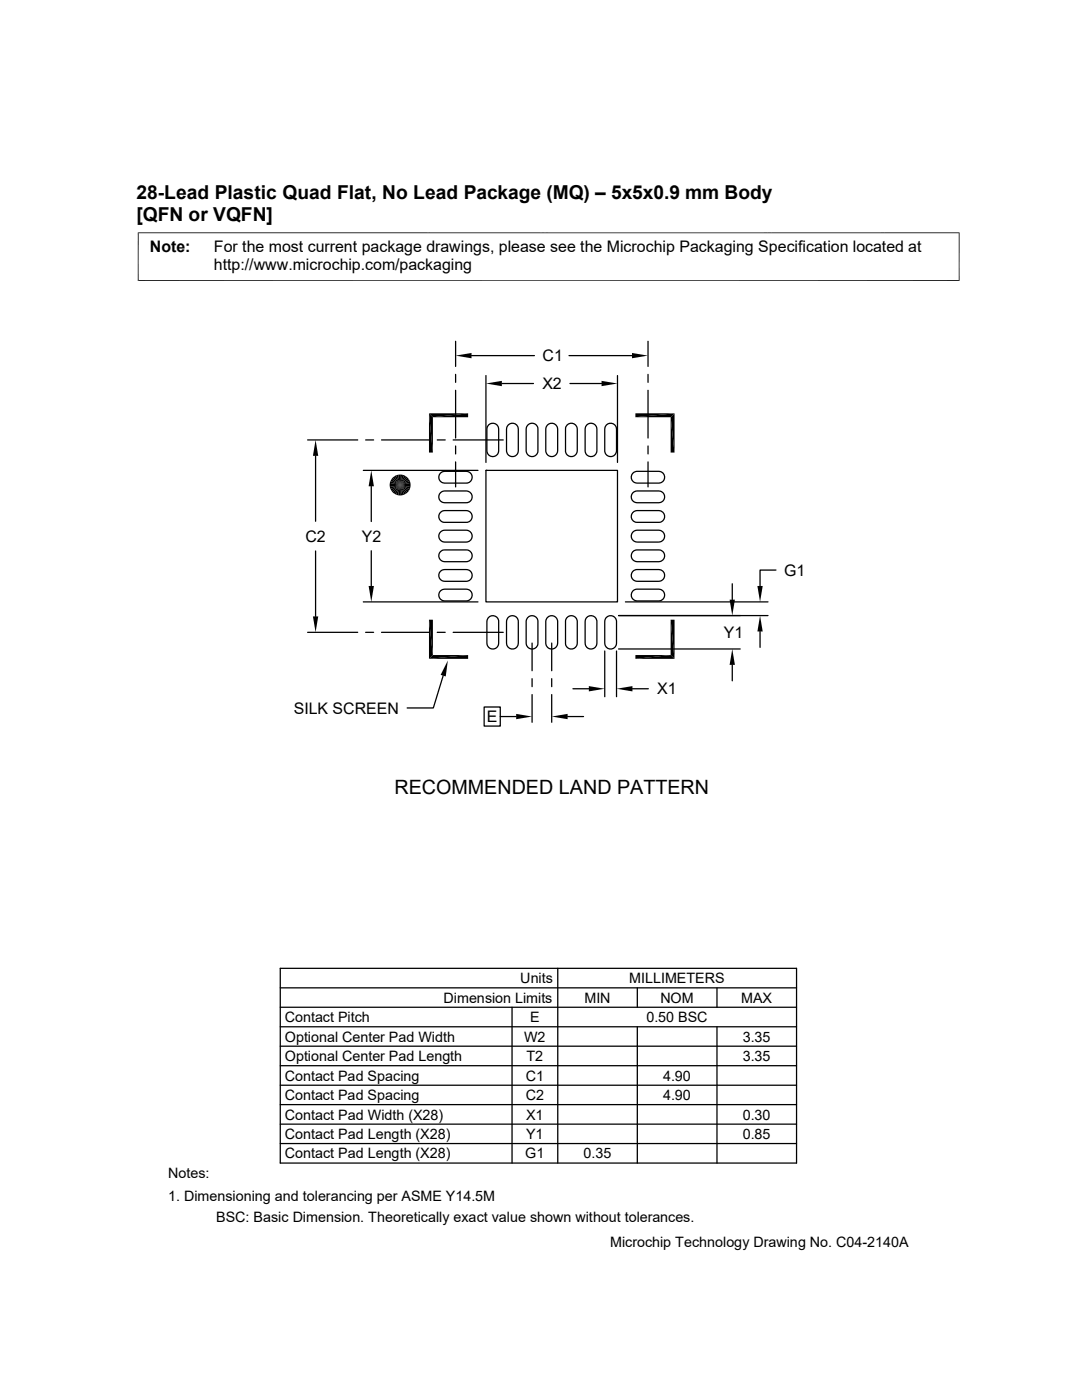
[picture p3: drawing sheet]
<svg xmlns="http://www.w3.org/2000/svg" width="216mm" height="279mm" viewBox="0 0 216 279" stroke-linecap="round" stroke-linejoin="round" font-family="sans-serif">
<g fill="none" stroke="#000" stroke-width=".25">
<path d="M90.9 68.1v5M90.9 74.7v1.6M90.9 77.9v9.5M94.1 71h12.5M97 75v17.3M100.1 76.5h6.3M113.5 71h12.6M113.7 76.5h6.3M123.2 75v17.3M129.3 68.1v5M129.3 74.7v1.6M129.3 77.9v9.5"/>
<path d="M61.4 87.8h10M63 91v13M72.5 93.9h22.9M73 87.8h1.5M74.1 97v7.1M76.1 87.8h9.6M87.2 87.8h1.6M88 94.3l.7-.2h4.3a1.17 1.17 0 0 1 1.2 1.1 1.17 1.17 0 0 1-1.2 1.2h-4.3a1.17 1.17 0 0 1-1.1-.8 1.17 1.17 0 0 1 .4-1.3zM88 98.2l.7-.2h4.3a1.17 1.17 0 0 1 1.2 1.2 1.17 1.17 0 0 1-1.2 1.1h-4.3a1.17 1.17 0 0 1-1.1-.8 1.17 1.17 0 0 1 .4-1.3zM90.4 87.8h10M90.9 89v1.6M90.9 92.2v5"/>
<path d="M97 93.9h26.2v26.2h-26.2zM97 93.9h.1M97.4 84.9a1.17 1.17 0 0 1 1.3-.4 1.17 1.17 0 0 1 .8 1.1v4.4a1.17 1.17 0 0 1-1.2 1.1 1.17 1.17 0 0 1-1.1-1.1v-4.4zM101.3 84.9a1.17 1.17 0 0 1 1.3-.4 1.17 1.17 0 0 1 .8 1.1v4.4a1.17 1.17 0 0 1-1.2 1.1 1.17 1.17 0 0 1-1.1-1.1v-4.4zM105.3 84.9a1.17 1.17 0 0 1 1.3-.4 1.17 1.17 0 0 1 .7 1.1v4.4a1.17 1.17 0 0 1-1.1 1.1 1.17 1.17 0 0 1-1.2-1.1v-4.4zM109.2 84.9a1.18 1.18 0 0 1 1.3-.4 1.18 1.18 0 0 1 .8 1.1v4.4a1.19 1.19 0 0 1-1.2 1.1 1.19 1.19 0 0 1-1.2-1.1v-4.4zM113.1 84.9a1.18 1.18 0 0 1 1.3-.4 1.18 1.18 0 0 1 .8 1.1v4.4a1.17 1.17 0 0 1-1.2 1.1 1.17 1.17 0 0 1-1.2-1.1v-4.4zM117 84.9a1.18 1.18 0 0 1 1.3-.4 1.18 1.18 0 0 1 .8 1.1v4.4a1.17 1.17 0 0 1-1.2 1.1 1.17 1.17 0 0 1-1.1-1.1v-4.4zM120.9 84.9a1.18 1.18 0 0 1 1.3-.4 1.18 1.18 0 0 1 .8 1.1v4.4a1.17 1.17 0 0 1-1.2 1.1 1.17 1.17 0 0 1-1.1-1.1v-4.4zM126.2 94.5l.4-.3 .5-.1h4.3a1.17 1.17 0 0 1 1.2 1.1 1.17 1.17 0 0 1-1.2 1.2h-4.3a1.17 1.17 0 0 1-1-.6 1.17 1.17 0 0 1 .1-1.3zM126.3 98.3l.8-.3h4.3a1.17 1.17 0 0 1 1.2 1.2 1.17 1.17 0 0 1-1.2 1.1h-4.3a1.17 1.17 0 0 1-1.1-.7 1.17 1.17 0 0 1 .3-1.3zM129.3 89v1.6"/>
<path d="M129.3 92.2v5M63 110v13M74.1 109.9v7M88 102.2l.7-.3h4.3a1.17 1.17 0 0 1 1.2 1.2 1.17 1.17 0 0 1-1.2 1.1h-4.3a1.17 1.17 0 0 1-1.1-.7 1.17 1.17 0 0 1 .4-1.3zM88 113.9l.7-.2h4.3a1.17 1.17 0 0 1 1.2 1.1 1.17 1.17 0 0 1-1.2 1.2h-4.3a1.18 1.18 0 0 1-1.1-.8 1.18 1.18 0 0 1 .4-1.3zM88 110l.7-.3h4.3a1.17 1.17 0 0 1 1.2 1.2 1.17 1.17 0 0 1-1.2 1.2h-4.3a1.18 1.18 0 0 1-1.1-.8 1.18 1.18 0 0 1 .4-1.3zM88 106.1l.7-.3h4.3a1.19 1.19 0 0 1 1.2 1.2 1.19 1.19 0 0 1-1.2 1.2h-4.3a1.18 1.18 0 0 1-1.1-.8 1.18 1.18 0 0 1 .4-1.3zM88 117.8l.7-.2h4.3a1.17 1.17 0 0 1 1.2 1.2 1.17 1.17 0 0 1-1.2 1.1h-4.3a1.18 1.18 0 0 1-1.1-.8 1.18 1.18 0 0 1 .4-1.3zM126.3 114l.8-.3h4.3a1.17 1.17 0 0 1 1.2 1.1 1.17 1.17 0 0 1-1.2 1.2h-4.3a1.18 1.18 0 0 1-1.1-.7 1.18 1.18 0 0 1 .3-1.3zM126.3 102.3l.8-.4h4.3a1.17 1.17 0 0 1 1.2 1.2 1.17 1.17 0 0 1-1.2 1.1h-4.3a1.17 1.17 0 0 1-1.1-.7 1.17 1.17 0 0 1 .3-1.2zM126.3 106.2l.8-.4h4.3a1.19 1.19 0 0 1 1.2 1.2 1.19 1.19 0 0 1-1.2 1.2h-4.3a1.19 1.19 0 0 1-1-.7 1.19 1.19 0 0 1 .2-1.3zM126.3 117.9l.8-.3h4.3a1.17 1.17 0 0 1 1.2 1.2 1.17 1.17 0 0 1-1.2 1.1h-4.3a1.18 1.18 0 0 1-1.1-.7 1.18 1.18 0 0 1 .3-1.3z"/>
<path d="M126.3 110.1l.8-.4h4.3a1.17 1.17 0 0 1 1.2 1.2 1.17 1.17 0 0 1-1.2 1.2h-4.3a1.18 1.18 0 0 1-1.1-.7 1.18 1.18 0 0 1 .3-1.3zM146.1 116.5v3.2M154.8 113.8h-3.1v3.1M61.4 126.2h10M72.5 120.1h22.9M73 126.2h1.5M76.1 126.2h9.6M87.2 126.2h1.6M88.4 134.8l-1.9 6.5h-5.3M90.4 126.2h10M97.6 123.1a1.18 1.18 0 0 1 1.9 .9v4.4a1.17 1.17 0 0 1-1.2 1.1 1.17 1.17 0 0 1-1.1-1.1v-4.4l.1-.5zM101.5 123.1a1.17 1.17 0 0 1 1.3-.1 1.17 1.17 0 0 1 .6 1v4.4a1.17 1.17 0 0 1-1.2 1.1 1.17 1.17 0 0 1-1.1-1.1v-4.4z"/>
<path d="M105.5 123.1a1.17 1.17 0 0 1 1.2-.1 1.17 1.17 0 0 1 .6 1v4.4a1.17 1.17 0 0 1-1.1 1.1 1.17 1.17 0 0 1-1.2-1.1v-4.4l.2-.5zM106.2 128.3v5.6M106.2 135.4v1.6M106.2 138.6v5.5M109.4 123.1a1.19 1.19 0 0 1 1.9 .9v4.4a1.19 1.19 0 0 1-1.2 1.1 1.19 1.19 0 0 1-1.2-1.1v-4.4l.2-.5zM110.1 128.3v5.6M110.1 135.4v1.6M110.1 138.6v5.5M113.3 123.1a1.18 1.18 0 0 1 1.9 .9v4.4a1.17 1.17 0 0 1-1.2 1.1 1.17 1.17 0 0 1-1.2-1.1l.1-4.7zM114.3 137.5h3.2M117.2 123.1a1.18 1.18 0 0 1 1.2-.1 1.18 1.18 0 0 1 .7 1v4.4a1.17 1.17 0 0 1-1.2 1.1 1.17 1.17 0 0 1-1.1-1.1v-4.4l.1-.5zM120.7 129.9v9.1"/>
<path d="M121.2 123.1a1.18 1.18 0 0 1 1.8 .9v4.4a1.17 1.17 0 0 1-1.2 1.1 1.17 1.17 0 0 1-1.1-1.1v-4.4l.1-.5zM123 129.9v9.1M123.4 129.5h24.3M124.8 120.1h28.4M126.2 137.5h3.2M146.1 132.7v3.2M151.7 126v3.2M153.2 122.9h-29.8M96.6 141.1h3.2v3.8h-3.2zM99.8 143h3.2M113.3 143h3.1M55.9 197.1h103"/>
<path d="M55.9 193.3h103v38.8h-103zM111.3 193.3v38.8M127.2 197.1v3.9M143.1 197.1v3.9M55.9 216.6h103M55.9 201h103M55.9 208.8h103M55.9 204.9h103M55.9 212.7h103M102.2 201v31.1M127.2 204.9v27.2M143.1 204.9v27.2"/>
<path d="M55.9 228.2h103M55.9 220.5h103M55.9 224.3h103"/>
</g>
<g fill="#000">
<path d="M90.9 71l3.2-.6v1.1zM97 76.5l3.1-.5v1.1zM120 76l3.2 .5-3.2 .6zM126.1 70.4l3.2 .6-3.2 .5zM63 87.8l.5 3.2h-1.1zM74.1 93.9l.5 3.1h-1zM77.8 97.2l2-.4-1.9 .8zM77.9 96l1.9 .8-2-.4zM77.9 97.6l1.9-.8-1.7 1.2zM78.1 95.6l1.7 1.2-1.9-.8zM78.1 98l1.7-1.2-1.4 1.5zM78.4 95.3l1.4 1.5-1.7-1.2z"/>
<path d="M79.8 96.8l-1.1 1.7-.3-.2zM78.4 95.3l.3-.2 1.1 1.7zM79.8 96.8l-.8 1.9-.3-.2zM78.7 95.1l.3-.3 .8 2zM79.8 96.8l-.4 2-.4-.1zM79 94.8l.4-.1 .4 2.1zM79.8 96.8l.8 1.9-.3 .1zM80.3 94.7l.3 .1-.8 2zM79.8 96.8l1.2 1.7-.4 .2zM80.6 94.8l.4 .3-1.2 1.7zM79.8 96.8l1.5 1.5-.3 .2zM81 95.1l.3 .2-1.5 1.5z"/>
<path d="M79.8 96.8l1.8 1.2-.3 .3zM79.8 96.8l1.5-1.5 .3 .3zM79.8 96.8l2 .8-.2 .4zM79.8 96.8l1.8-1.2 .2 .4zM79.8 96.8l2.1 .4-.1 .4zM79.8 96.8l2-.8 .1 .4zM85.6 82.5l.8 7.8h-.8zM85.6 82.5h7.8l-7 .8zM85.6 82.5l.8 .8v7zM86.4 83.3l7-.8v.8zM126.8 82.5h7.8l-7.8 .8zM126.8 83.3l7.8-.8-.8 .8z"/>
<path d="M133.8 83.3l.8 7h-.8zM133.8 83.3l.8-.8v7.8zM73.6 116.9h1l-.5 3.2zM145.6 119.7h1l-.5 3.2zM151.1 116.9h1.1l-.5 3.2zM62.4 123h1.1l-.5 3.2zM85.6 123.7l.8 7-.8 .8zM85.6 123.7h.8v7zM89.4 131.8l-.5 3.2-1-.3zM85.6 131.5l7.8-.8v.8zM85.6 131.5l.8-.8h7zM117.5 136.9l3.2 .6-3.2 .5z"/>
<path d="M123 137.5l3.2-.6v1.1zM133.8 123.7l.8 7.8-.8-.8zM126.8 130.7h7l-7 .8zM133.8 123.7h.8v7.8zM126.8 131.5l7-.8 .8 .8zM146.1 129.5l.5 3.2h-1zM151.7 122.9l.5 3.1h-1.1zM103 142.5l3.2 .5-3.2 .5zM110.1 143l3.2-.5v1z"/>
</g>
<path d="M77.7 96.6h4.2M80.1 94.7v4.2" fill="none" stroke="#000" stroke-width=".42"/>
<path d="M77.7 97h4.2M79.6 94.7v4.2" fill="none" stroke="#000" stroke-width=".4"/>
<path d="M27.6 46.4v9.7M191.4 46.4v9.7M191.5 56h-164M191.5 46.5h-164" fill="none" stroke="#000" stroke-width=".2"/>
<text font-size="3.9" x="78.7" y="158.5">RECOMMENDED LAND PATTERN</text>
<g font-size="3.8">
<text x="27.2" y="39.7">28-Lead Plastic Quad Flat, No Lead Package (MQ) – 5x5x0.9 mm Body</text>
<text x="27.2" y="44.1">[QFN or VQFN]</text>
</g>
<g font-size="3.2">
<text x="29.9" y="50.2">Note:</text>
<text x="42.7" y="50.2">For the most current package drawings, please see the Microchip Packaging Specification located at</text>
<text x="42.7" y="53.9">http://www.microchip.com/packaging</text>
<text x="108.2" y="77.7">X2</text>
<text x="108.3" y="72.1">C1</text>
<text x="60.9" y="108.1">C2</text>
<text x="72.2" y="108.1">Y2</text>
<text x="156.4" y="114.9">G1</text>
<text x="144.4" y="127.3">Y1</text>
<text x="58.6" y="142.5">SILK SCREEN</text>
<text x="131.1" y="138.6">X1</text>
<text x="97.1" y="144.1">E</text>
</g>
<g font-size="2.9">
<text x="103.8" y="196.2">Units</text>
<text x="125.5" y="196.2">MILLIMETERS</text>
<text x="88.5" y="200.1">Dimension Limits</text>
<text x="116.6" y="200.1">MIN</text>
<text x="131.8" y="200.1">NOM</text>
<text x="147.9" y="200.1">MAX</text>
<text x="56.8" y="207.9">Optional Center Pad Width</text>
<text x="56.8" y="204">Contact Pitch</text>
<text x="104.6" y="207.9">W2</text>
<text x="105.8" y="204">E</text>
<text x="129" y="204">0.50 BSC</text>
<text x="148.2" y="207.9">3.35</text>
<text x="56.8" y="215.6">Contact Pad Spacing</text>
<text x="56.8" y="211.8">Optional Center Pad Length</text>
<text x="104.9" y="215.6">C1</text>
<text x="105.1" y="211.8">T2</text>
<text x="132.3" y="215.6">4.90</text>
<text x="148.2" y="211.8">3.35</text>
<text x="56.8" y="219.5">Contact Pad Spacing</text>
<text x="104.9" y="219.5">C2</text>
<text x="132.3" y="219.5">4.90</text>
<text x="56.8" y="227.3">Contact Pad Length (X28)</text>
<text x="56.8" y="223.4">Contact Pad Width (X28)</text>
<text x="105" y="227.3">Y1</text>
<text x="105" y="223.4">X1</text>
<text x="148.2" y="227.3">0.85</text>
<text x="148.2" y="223.4">0.30</text>
<text x="56.8" y="231.2">Contact Pad Length (X28)</text>
<text x="104.8" y="231.2">G1</text>
<text x="116.4" y="231.2">0.35</text>
<text x="33.5" y="235.2">Notes:</text>
<text x="33.5" y="239.8">1. Dimensioning and tolerancing per ASME Y14.5M</text>
<text x="43.1" y="243.8">BSC: Basic Dimension. Theoretically exact value shown without tolerances.</text>
<text x="121.8" y="248.9">Microchip Technology Drawing No. C04-2140A</text>
</g>
</svg>
